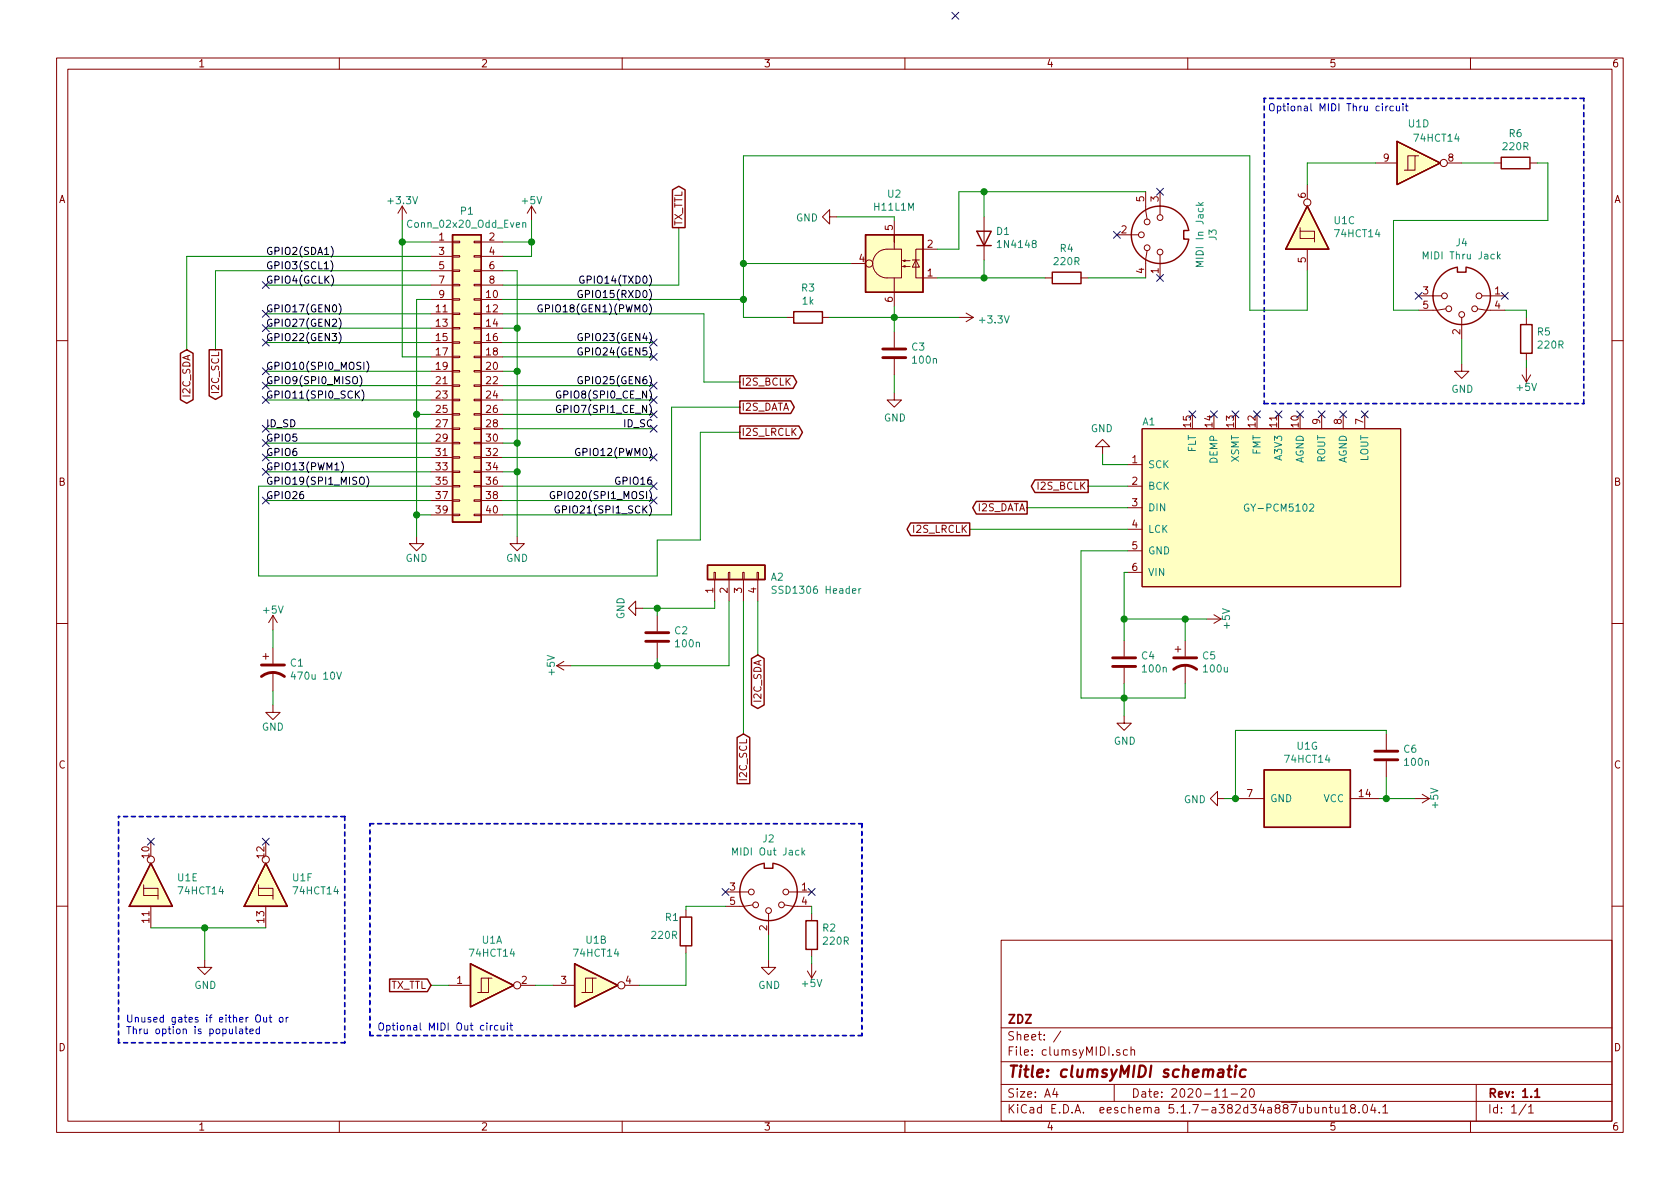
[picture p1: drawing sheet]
EESchema Schematic File Version 4
EELAYER 30 0
EELAYER END
$Descr A4 11693 8268
encoding utf-8
Sheet 1 1
Title "clumsyMIDI schematic"
Date "2020-11-20"
Rev "1.1"
Comp "ZDZ"
Comment1 ""
Comment2 ""
Comment3 ""
Comment4 ""
$EndDescr
$Comp
L power:+5V #PWR01
U 1 1
P 3700 1525
F 0 "#PWR01" H 3700 1375 50  0001 C CNN
F 1 "+5V" H 3700 1665 50  0000 C CNN
F 2 "" H 3700 1525 50  0000 C CNN
F 3 "" H 3700 1525 50  0000 C CNN
	1    3700 1525
	1    0    0    -1  
$EndComp
Wire Wire Line
	3700 1525 3700 1675
Wire Wire Line
	3700 1675 3500 1675
Wire Wire Line
	3700 1775 3500 1775
Connection ~ 3700 1675
$Comp
L power:GND #PWR02
U 1 1
P 3600 3725
F 0 "#PWR02" H 3600 3475 50  0001 C CNN
F 1 "GND" H 3600 3575 50  0000 C CNN
F 2 "" H 3600 3725 50  0000 C CNN
F 3 "" H 3600 3725 50  0000 C CNN
	1    3600 3725
	1    0    0    -1  
$EndComp
Wire Wire Line
	3600 1875 3600 2275
Wire Wire Line
	3600 3275 3500 3275
Wire Wire Line
	3600 3075 3500 3075
Connection ~ 3600 3275
Wire Wire Line
	3600 2575 3500 2575
Connection ~ 3600 3075
Wire Wire Line
	3600 2275 3500 2275
Connection ~ 3600 2575
$Comp
L power:GND #PWR03
U 1 1
P 2900 3725
F 0 "#PWR03" H 2900 3475 50  0001 C CNN
F 1 "GND" H 2900 3575 50  0000 C CNN
F 2 "" H 2900 3725 50  0000 C CNN
F 3 "" H 2900 3725 50  0000 C CNN
	1    2900 3725
	1    0    0    -1  
$EndComp
Wire Wire Line
	2900 3575 3000 3575
Wire Wire Line
	2900 2075 2900 2875
Wire Wire Line
	2900 2875 3000 2875
Connection ~ 2900 3575
Connection ~ 2800 1675
Wire Wire Line
	2800 2475 3000 2475
Wire Wire Line
	2800 1675 3000 1675
Wire Wire Line
	2800 1525 2800 1675
$Comp
L power:+3.3V #PWR04
U 1 1
P 2800 1525
F 0 "#PWR04" H 2800 1375 50  0001 C CNN
F 1 "+3.3V" H 2800 1665 50  0000 C CNN
F 2 "" H 2800 1525 50  0000 C CNN
F 3 "" H 2800 1525 50  0000 C CNN
	1    2800 1525
	1    0    0    -1  
$EndComp
Wire Wire Line
	2900 2075 3000 2075
Connection ~ 2900 2875
Wire Wire Line
	1850 1975 3000 1975
Wire Wire Line
	3000 2175 1850 2175
Wire Wire Line
	1850 2275 3000 2275
Wire Wire Line
	1850 2375 3000 2375
Wire Wire Line
	3000 2575 1850 2575
Wire Wire Line
	1850 2675 3000 2675
Wire Wire Line
	1850 2775 3000 2775
Wire Wire Line
	3000 2975 1850 2975
Wire Wire Line
	1850 3075 3000 3075
Wire Wire Line
	1850 3175 3000 3175
Wire Wire Line
	3000 3275 1850 3275
Wire Wire Line
	1850 3475 3000 3475
Wire Wire Line
	3500 3375 4550 3375
Wire Wire Line
	3500 3475 4550 3475
Wire Wire Line
	3500 2875 4550 2875
Wire Wire Line
	3500 2975 4550 2975
Wire Wire Line
	3500 2675 4550 2675
Wire Wire Line
	3500 2775 4550 2775
Wire Wire Line
	3500 2375 4550 2375
Wire Wire Line
	3500 2475 4550 2475
Wire Wire Line
	3500 3175 4550 3175
Text Label 1850 1775 0    50   ~ 0
GPIO2(SDA1)
Text Label 1850 1875 0    50   ~ 0
GPIO3(SCL1)
Text Label 1850 1975 0    50   ~ 0
GPIO4(GCLK)
Text Label 1850 2175 0    50   ~ 0
GPIO17(GEN0)
Text Label 1850 2275 0    50   ~ 0
GPIO27(GEN2)
Text Label 1850 2375 0    50   ~ 0
GPIO22(GEN3)
Text Label 1850 2575 0    50   ~ 0
GPIO10(SPI0_MOSI)
Text Label 1850 2675 0    50   ~ 0
GPIO9(SPI0_MISO)
Text Label 1850 2775 0    50   ~ 0
GPIO11(SPI0_SCK)
Text Label 1850 2975 0    50   ~ 0
ID_SD
Text Label 1850 3075 0    50   ~ 0
GPIO5
Text Label 1850 3175 0    50   ~ 0
GPIO6
Text Label 1850 3275 0    50   ~ 0
GPIO13(PWM1)
Text Label 1850 3375 0    50   ~ 0
GPIO19(SPI1_MISO)
Text Label 1850 3475 0    50   ~ 0
GPIO26
Text Label 4550 3475 2    50   ~ 0
GPIO20(SPI1_MOSI)
Text Label 4550 3375 2    50   ~ 0
GPIO16
Text Label 4550 3175 2    50   ~ 0
GPIO12(PWM0)
Text Label 4550 2975 2    50   ~ 0
ID_SC
Text Label 4550 2875 2    50   ~ 0
GPIO7(SPI1_CE_N)
Text Label 4550 2775 2    50   ~ 0
GPIO8(SPI0_CE_N)
Text Label 4550 2675 2    50   ~ 0
GPIO25(GEN6)
Text Label 4550 2475 2    50   ~ 0
GPIO24(GEN5)
Text Label 4550 2375 2    50   ~ 0
GPIO23(GEN4)
Text Label 4550 2175 2    50   ~ 0
GPIO18(GEN1)(PWM0)
Text Label 4550 2075 2    50   ~ 0
GPIO15(RXD0)
Text Label 4550 1975 2    50   ~ 0
GPIO14(TXD0)
Wire Wire Line
	3600 1875 3500 1875
Connection ~ 3600 2275
$Comp
L Connector_Generic:Conn_02x20_Odd_Even P1
U 1 1
P 3200 2575
F 0 "P1" H 3250 3692 50  0000 C CNN
F 1 "Conn_02x20_Odd_Even" H 3250 3601 50  0000 C CNN
F 2 "Connector_PinSocket_2.54mm:PinSocket_2x20_P2.54mm_Vertical" H -1650 1625 50  0001 C CNN
F 3 "" H -1650 1625 50  0001 C CNN
	1    3200 2575
	1    0    0    -1  
$EndComp
Text Label 4550 3575 2    50   ~ 0
GPIO21(SPI1_SCK)
Wire Wire Line
	3700 1675 3700 1775
Wire Wire Line
	3600 3275 3600 3725
Wire Wire Line
	3600 3075 3600 3275
Wire Wire Line
	3600 2575 3600 3075
Wire Wire Line
	2900 3575 2900 3725
Wire Wire Line
	2800 1675 2800 2475
Wire Wire Line
	2900 2875 2900 3575
Wire Wire Line
	3600 2275 3600 2575
NoConn ~ 4550 2975
NoConn ~ 1850 2975
$Comp
L Device:D D1
U 1 1
P 6850 1650
F 0 "D1" V 6896 1570 50  0000 R CNN
F 1 "1N4148" V 6805 1570 50  0000 R CNN
F 2 "Diode_THT:D_DO-35_SOD27_P7.62mm_Horizontal" H 6850 1650 50  0001 C CNN
F 3 "~" H 6850 1650 50  0001 C CNN
	1    6850 1650
	0    -1   -1   0   
$EndComp
$Comp
L Isolator:H11L1 U2
U 1 1
P 6225 1825
F 0 "U2" H 6225 1344 50  0000 C CNN
F 1 "H11L1M" H 6225 1435 50  0000 C CNN
F 2 "Package_DIP:DIP-6_W7.62mm" H 6135 1825 50  0001 C CNN
F 3 "" H 6135 1825 50  0001 C CNN
	1    6225 1825
	-1   0    0    1   
$EndComp
$Comp
L Device:R R3
U 1 1
P 5625 2200
F 0 "R3" V 5418 2200 50  0000 C CNN
F 1 "1k" V 5509 2200 50  0000 C CNN
F 2 "Resistor_THT:R_Axial_DIN0207_L6.3mm_D2.5mm_P7.62mm_Horizontal" V 5555 2200 50  0001 C CNN
F 3 "~" H 5625 2200 50  0001 C CNN
	1    5625 2200
	0    1    1    0   
$EndComp
$Comp
L Device:C C3
U 1 1
P 6225 2450
F 0 "C3" H 6340 2496 50  0000 L CNN
F 1 "100n" H 6340 2405 50  0000 L CNN
F 2 "Capacitor_THT:C_Rect_L7.0mm_W2.0mm_P5.00mm" H 6263 2300 50  0001 C CNN
F 3 "~" H 6225 2450 50  0001 C CNN
	1    6225 2450
	1    0    0    -1  
$EndComp
Wire Wire Line
	6675 1725 6525 1725
Wire Wire Line
	6850 1800 6850 1925
$Comp
L power:GND #PWR011
U 1 1
P 5825 1500
F 0 "#PWR011" H 5825 1250 50  0001 C CNN
F 1 "GND" V 5830 1372 50  0000 R CNN
F 2 "" H 5825 1500 50  0001 C CNN
F 3 "" H 5825 1500 50  0001 C CNN
	1    5825 1500
	0    1    1    0   
$EndComp
Wire Wire Line
	5825 1500 6225 1500
Wire Wire Line
	6225 1500 6225 1525
$Comp
L power:+3.3V #PWR014
U 1 1
P 6675 2200
F 0 "#PWR014" H 6675 2050 50  0001 C CNN
F 1 "+3.3V" V 6690 2328 50  0000 L CNN
F 2 "" H 6675 2200 50  0001 C CNN
F 3 "" H 6675 2200 50  0001 C CNN
	1    6675 2200
	0    1    1    0   
$EndComp
Wire Wire Line
	6225 2200 6225 2125
Wire Wire Line
	6225 2200 6675 2200
$Comp
L power:GND #PWR013
U 1 1
P 6225 2725
F 0 "#PWR013" H 6225 2475 50  0001 C CNN
F 1 "GND" H 6230 2552 50  0000 C CNN
F 2 "" H 6225 2725 50  0001 C CNN
F 3 "" H 6225 2725 50  0001 C CNN
	1    6225 2725
	1    0    0    -1  
$EndComp
Wire Wire Line
	6225 2300 6225 2200
Connection ~ 6225 2200
Wire Wire Line
	6225 2600 6225 2725
Wire Wire Line
	5175 2075 5175 1825
Wire Wire Line
	5175 1825 5925 1825
Wire Wire Line
	3500 2075 5175 2075
Wire Wire Line
	5775 2200 6225 2200
Wire Wire Line
	5475 2200 5175 2200
Wire Wire Line
	5175 2200 5175 2075
Connection ~ 5175 2075
$Comp
L Device:R R4
U 1 1
P 7425 1925
F 0 "R4" V 7218 1925 50  0000 C CNN
F 1 "220R" V 7309 1925 50  0000 C CNN
F 2 "Resistor_THT:R_Axial_DIN0207_L6.3mm_D2.5mm_P7.62mm_Horizontal" V 7355 1925 50  0001 C CNN
F 3 "~" H 7425 1925 50  0001 C CNN
	1    7425 1925
	0    1    1    0   
$EndComp
Wire Wire Line
	7275 1925 6850 1925
Wire Wire Line
	6850 1925 6525 1925
Connection ~ 6850 1925
$Comp
L Connector_Generic:Conn_01x04 A2
U 1 1
P 5075 3975
F 0 "A2" V 5039 3687 50  0000 R CNN
F 1 "SSD1306 Header" V 4948 3687 50  0000 R CNN
F 2 "clumsyMIDI:SSD1306_128_32" H 5075 3975 50  0001 C CNN
F 3 "~" H 5075 3975 50  0001 C CNN
	1    5075 3975
	0    -1   -1   0   
$EndComp
$Comp
L Device:C C4
U 1 1
P 7825 4600
F 0 "C4" H 7940 4646 50  0000 L CNN
F 1 "100n" H 7940 4555 50  0000 L CNN
F 2 "Capacitor_THT:C_Rect_L7.0mm_W2.0mm_P5.00mm" H 7863 4450 50  0001 C CNN
F 3 "~" H 7825 4600 50  0001 C CNN
	1    7825 4600
	1    0    0    -1  
$EndComp
$Comp
L Device:CP1 C1
U 1 1
P 1900 4650
F 0 "C1" H 2015 4696 50  0000 L CNN
F 1 "470u 10V" H 2015 4605 50  0000 L CNN
F 2 "Capacitor_THT:CP_Radial_D8.0mm_P3.50mm" H 1900 4650 50  0001 C CNN
F 3 "~" H 1900 4650 50  0001 C CNN
	1    1900 4650
	1    0    0    -1  
$EndComp
$Comp
L power:+5V #PWR06
U 1 1
P 1900 4375
F 0 "#PWR06" H 1900 4225 50  0001 C CNN
F 1 "+5V" H 1900 4515 50  0000 C CNN
F 2 "" H 1900 4375 50  0000 C CNN
F 3 "" H 1900 4375 50  0000 C CNN
	1    1900 4375
	1    0    0    -1  
$EndComp
$Comp
L power:GND #PWR07
U 1 1
P 1900 4900
F 0 "#PWR07" H 1900 4650 50  0001 C CNN
F 1 "GND" H 1900 4750 50  0000 C CNN
F 2 "" H 1900 4900 50  0000 C CNN
F 3 "" H 1900 4900 50  0000 C CNN
	1    1900 4900
	1    0    0    -1  
$EndComp
Wire Wire Line
	1900 4900 1900 4800
Wire Wire Line
	1900 4500 1900 4375
Text GLabel 1500 2425 3    50   Output ~ 0
I2C_SCL
Text GLabel 1300 2425 3    50   BiDi ~ 0
I2C_SDA
Wire Wire Line
	1300 1775 3000 1775
Wire Wire Line
	1300 1775 1300 2425
Wire Wire Line
	1500 1875 1500 2425
Wire Wire Line
	1500 1875 3000 1875
$Comp
L power:GND #PWR09
U 1 1
P 4475 4225
F 0 "#PWR09" H 4475 3975 50  0001 C CNN
F 1 "GND" H 4475 4075 50  0000 C CNN
F 2 "" H 4475 4225 50  0000 C CNN
F 3 "" H 4475 4225 50  0000 C CNN
	1    4475 4225
	0    1    1    0   
$EndComp
Wire Wire Line
	4975 4175 4975 4225
Wire Wire Line
	4975 4225 4575 4225
Wire Wire Line
	5075 4175 5075 4625
Wire Wire Line
	5075 4625 4575 4625
Wire Wire Line
	4575 4625 4575 4575
Wire Wire Line
	4575 4275 4575 4225
Connection ~ 4575 4225
Wire Wire Line
	4575 4225 4475 4225
$Comp
L power:+5V #PWR08
U 1 1
P 3975 4625
F 0 "#PWR08" H 3975 4475 50  0001 C CNN
F 1 "+5V" H 3975 4765 50  0000 C CNN
F 2 "" H 3975 4625 50  0000 C CNN
F 3 "" H 3975 4625 50  0000 C CNN
	1    3975 4625
	0    -1   -1   0   
$EndComp
Connection ~ 4575 4625
Text GLabel 5175 5100 3    50   Input ~ 0
I2C_SCL
Text GLabel 5275 4550 3    50   BiDi ~ 0
I2C_SDA
Text GLabel 5150 2650 2    50   Output ~ 0
I2S_BCLK
Text GLabel 5150 3000 2    50   Output ~ 0
I2S_LRCLK
Wire Wire Line
	4900 2175 4900 2650
Wire Wire Line
	4900 2650 5150 2650
Wire Wire Line
	3500 2175 4900 2175
Wire Wire Line
	5150 2825 4675 2825
Wire Wire Line
	4675 2825 4675 3575
Wire Wire Line
	3500 3575 4675 3575
Wire Wire Line
	1800 3375 1800 4000
Wire Wire Line
	1800 4000 4575 4000
Wire Wire Line
	4575 4000 4575 3750
Wire Wire Line
	4575 3750 4875 3750
Wire Wire Line
	4875 3750 4875 3000
Wire Wire Line
	4875 3000 5150 3000
Wire Wire Line
	1800 3375 3000 3375
NoConn ~ 1850 1975
NoConn ~ 1850 2175
NoConn ~ 1850 2275
NoConn ~ 1850 2375
NoConn ~ 1850 2575
NoConn ~ 1850 2675
NoConn ~ 1850 2775
NoConn ~ 1850 3475
NoConn ~ 1850 3275
NoConn ~ 1850 3175
NoConn ~ 1850 3075
NoConn ~ 4550 2375
NoConn ~ 4550 2475
NoConn ~ 4550 2675
NoConn ~ 4550 2775
NoConn ~ 4550 2875
NoConn ~ 4550 3175
NoConn ~ 4550 3375
NoConn ~ 4550 3475
$Comp
L Device:CP1 C5
U 1 1
P 8250 4600
F 0 "C5" H 8365 4646 50  0000 L CNN
F 1 "100u" H 8365 4555 50  0000 L CNN
F 2 "Capacitor_THT:CP_Radial_D6.3mm_P2.50mm" H 8250 4600 50  0001 C CNN
F 3 "~" H 8250 4600 50  0001 C CNN
	1    8250 4600
	1    0    0    -1  
$EndComp
$Comp
L power:+5V #PWR017
U 1 1
P 8400 4300
F 0 "#PWR017" H 8400 4150 50  0001 C CNN
F 1 "+5V" H 8400 4440 50  0000 C CNN
F 2 "" H 8400 4300 50  0000 C CNN
F 3 "" H 8400 4300 50  0000 C CNN
	1    8400 4300
	0    1    1    0   
$EndComp
Wire Wire Line
	8250 4300 8250 4450
Wire Wire Line
	7825 4450 7825 4300
Connection ~ 7825 4300
Wire Wire Line
	7825 4300 8250 4300
Wire Wire Line
	7825 4750 7825 4850
Wire Wire Line
	8250 4850 8250 4750
$Comp
L power:GND #PWR016
U 1 1
P 7825 4975
F 0 "#PWR016" H 7825 4725 50  0001 C CNN
F 1 "GND" H 7830 4802 50  0000 C CNN
F 2 "" H 7825 4975 50  0001 C CNN
F 3 "" H 7825 4975 50  0001 C CNN
	1    7825 4975
	1    0    0    -1  
$EndComp
Wire Wire Line
	5275 4175 5275 4550
Wire Wire Line
	5175 4175 5175 5100
Wire Wire Line
	3975 4625 4575 4625
$Comp
L gy-pcm5102:GY-PCM5102 A1
U 1 1
P 8850 3525
F 0 "A1" H 7950 4125 50  0000 L CNN
F 1 "GY-PCM5102" H 8650 3525 50  0000 L CNN
F 2 "clumsyMIDI:GY-PCM5102" H 8150 3425 50  0001 C CNN
F 3 "" H 8150 3425 50  0001 C CNN
	1    8850 3525
	1    0    0    -1  
$EndComp
Wire Wire Line
	7825 4300 7825 3975
Wire Wire Line
	7825 3975 7850 3975
Connection ~ 7825 4850
Wire Wire Line
	8250 4300 8400 4300
Connection ~ 8250 4300
Wire Wire Line
	7825 4850 8250 4850
Wire Wire Line
	7825 4850 7825 4975
Wire Wire Line
	7825 4850 7525 4850
Wire Wire Line
	7525 4850 7525 3825
Wire Wire Line
	7525 3825 7850 3825
Text GLabel 7575 3375 0    50   Output ~ 0
I2S_BCLK
Text GLabel 5150 2825 2    50   Output ~ 0
I2S_DATA
Text GLabel 7150 3525 0    50   Output ~ 0
I2S_DATA
Text GLabel 6750 3675 0    50   Output ~ 0
I2S_LRCLK
Wire Wire Line
	6750 3675 7850 3675
Wire Wire Line
	7850 3525 7150 3525
Wire Wire Line
	7575 3375 7850 3375
$Comp
L power:GND #PWR015
U 1 1
P 7675 3150
F 0 "#PWR015" H 7675 2900 50  0001 C CNN
F 1 "GND" H 7680 2977 50  0000 C CNN
F 2 "" H 7675 3150 50  0001 C CNN
F 3 "" H 7675 3150 50  0001 C CNN
	1    7675 3150
	-1   0    0    1   
$EndComp
Wire Wire Line
	7675 3150 7675 3225
Wire Wire Line
	7675 3225 7850 3225
NoConn ~ 9050 2875
NoConn ~ 9200 2875
NoConn ~ 9350 2875
NoConn ~ 9500 2875
NoConn ~ 8900 2875
NoConn ~ 8750 2875
NoConn ~ 8600 2875
NoConn ~ 8450 2875
NoConn ~ 8300 2875
$Comp
L 74xx:74HC14 U1
U 1 1
P 3425 6850
F 0 "U1" H 3425 7167 50  0000 C CNN
F 1 "74HCT14" H 3425 7076 50  0000 C CNN
F 2 "Package_DIP:DIP-14_W7.62mm" H 3425 6850 50  0001 C CNN
F 3 "http://www.ti.com/lit/gpn/sn74HC14" H 3425 6850 50  0001 C CNN
	1    3425 6850
	1    0    0    -1  
$EndComp
$Comp
L 74xx:74HC14 U1
U 2 1
P 4150 6850
F 0 "U1" H 4150 7167 50  0000 C CNN
F 1 "74HCT14" H 4150 7076 50  0000 C CNN
F 2 "Package_DIP:DIP-14_W7.62mm" H 4150 6850 50  0001 C CNN
F 3 "http://www.ti.com/lit/gpn/sn74HC14" H 4150 6850 50  0001 C CNN
	2    4150 6850
	1    0    0    -1  
$EndComp
$Comp
L 74xx:74HC14 U1
U 3 1
P 9100 1575
F 0 "U1" V 9146 1395 50  0000 R CNN
F 1 "74HCT14" V 9055 1395 50  0000 R CNN
F 2 "Package_DIP:DIP-14_W7.62mm" H 9100 1575 50  0001 C CNN
F 3 "http://www.ti.com/lit/gpn/sn74HC14" H 9100 1575 50  0001 C CNN
	3    9100 1575
	0    -1   -1   0   
$EndComp
$Comp
L 74xx:74HC14 U1
U 4 1
P 9875 1125
F 0 "U1" H 9875 1400 50  0000 C CNN
F 1 "74HCT14" H 10000 1300 50  0000 C CNN
F 2 "Package_DIP:DIP-14_W7.62mm" H 9875 1125 50  0001 C CNN
F 3 "http://www.ti.com/lit/gpn/sn74HC14" H 9875 1125 50  0001 C CNN
	4    9875 1125
	1    0    0    -1  
$EndComp
$Comp
L 74xx:74HC14 U1
U 5 1
P 1050 6150
F 0 "U1" V 1096 5970 50  0000 R CNN
F 1 "74HCT14" V 1005 5970 50  0000 R CNN
F 2 "Package_DIP:DIP-14_W7.62mm" H 1050 6150 50  0001 C CNN
F 3 "http://www.ti.com/lit/gpn/sn74HC14" H 1050 6150 50  0001 C CNN
	5    1050 6150
	0    -1   -1   0   
$EndComp
$Comp
L 74xx:74HC14 U1
U 6 1
P 1850 6150
F 0 "U1" V 1896 5970 50  0000 R CNN
F 1 "74HCT14" V 1805 5970 50  0000 R CNN
F 2 "Package_DIP:DIP-14_W7.62mm" H 1850 6150 50  0001 C CNN
F 3 "http://www.ti.com/lit/gpn/sn74HC14" H 1850 6150 50  0001 C CNN
	6    1850 6150
	0    -1   -1   0   
$EndComp
$Comp
L 74xx:74HC14 U1
U 7 1
P 9100 5550
F 0 "U1" V 8733 5550 50  0000 C CNN
F 1 "74HCT14" V 8824 5550 50  0000 C CNN
F 2 "Package_DIP:DIP-14_W7.62mm" H 9100 5550 50  0001 C CNN
F 3 "http://www.ti.com/lit/gpn/sn74HC14" H 9100 5550 50  0001 C CNN
	7    9100 5550
	0    1    1    0   
$EndComp
$Comp
L Device:C C6
U 1 1
P 9650 5250
F 0 "C6" H 9765 5296 50  0000 L CNN
F 1 "100n" H 9765 5205 50  0000 L CNN
F 2 "Capacitor_THT:C_Rect_L7.0mm_W2.0mm_P5.00mm" H 9688 5100 50  0001 C CNN
F 3 "~" H 9650 5250 50  0001 C CNN
	1    9650 5250
	1    0    0    -1  
$EndComp
Wire Wire Line
	8600 5550 8600 5075
Wire Wire Line
	8600 5075 9650 5075
Wire Wire Line
	9650 5075 9650 5100
Wire Wire Line
	9650 5400 9650 5550
Wire Wire Line
	9650 5550 9600 5550
$Comp
L power:+5V #PWR020
U 1 1
P 9850 5550
F 0 "#PWR020" H 9850 5400 50  0001 C CNN
F 1 "+5V" H 9850 5690 50  0000 C CNN
F 2 "" H 9850 5550 50  0000 C CNN
F 3 "" H 9850 5550 50  0000 C CNN
	1    9850 5550
	0    1    1    0   
$EndComp
$Comp
L power:GND #PWR018
U 1 1
P 8525 5550
F 0 "#PWR018" H 8525 5300 50  0001 C CNN
F 1 "GND" V 8530 5422 50  0000 R CNN
F 2 "" H 8525 5550 50  0001 C CNN
F 3 "" H 8525 5550 50  0001 C CNN
	1    8525 5550
	0    1    1    0   
$EndComp
Wire Wire Line
	8525 5550 8600 5550
Connection ~ 8600 5550
Text GLabel 4725 1575 1    50   Output ~ 0
TX_TTL
Wire Wire Line
	4725 1975 4725 1575
Wire Wire Line
	3500 1975 4725 1975
Connection ~ 5175 1825
$Comp
L Connector:DIN-5_180degree J2
U 1 1
P 5350 6200
F 0 "J2" H 5350 5833 50  0000 C CNN
F 1 "MIDI Out Jack" H 5350 5924 50  0000 C CNN
F 2 "clumsyMIDI:MultiDIN5" H 5350 6200 50  0001 C CNN
F 3 "" H 5350 6200 50  0001 C CNN
	1    5350 6200
	-1   0    0    1   
$EndComp
$Comp
L Connector:DIN-5_180degree J4
U 1 1
P 10175 2050
F 0 "J4" H 10175 1683 50  0000 C CNN
F 1 "MIDI Thru Jack" H 10175 1774 50  0000 C CNN
F 2 "Connector_PinHeader_2.54mm:PinHeader_1x05_P2.54mm_Vertical" H 10175 2050 50  0001 C CNN
F 3 "" H 10175 2050 50  0001 C CNN
	1    10175 2050
	-1   0    0    1   
$EndComp
$Comp
L Device:R R6
U 1 1
P 10550 1125
F 0 "R6" V 10343 1125 50  0000 C CNN
F 1 "220R" V 10434 1125 50  0000 C CNN
F 2 "Resistor_THT:R_Axial_DIN0207_L6.3mm_D2.5mm_P7.62mm_Horizontal" V 10480 1125 50  0001 C CNN
F 3 "~" H 10550 1125 50  0001 C CNN
	1    10550 1125
	0    1    1    0   
$EndComp
Wire Wire Line
	10175 1125 10400 1125
$Comp
L power:+5V #PWR019
U 1 1
P 10625 2550
F 0 "#PWR019" H 10625 2400 50  0001 C CNN
F 1 "+5V" H 10625 2690 50  0000 C CNN
F 2 "" H 10625 2550 50  0000 C CNN
F 3 "" H 10625 2550 50  0000 C CNN
	1    10625 2550
	-1   0    0    1   
$EndComp
$Comp
L Device:R R5
U 1 1
P 10625 2350
F 0 "R5" H 10555 2304 50  0000 R CNN
F 1 "220R" H 10555 2395 50  0000 R CNN
F 2 "Resistor_THT:R_Axial_DIN0207_L6.3mm_D2.5mm_P7.62mm_Horizontal" V 10555 2350 50  0001 C CNN
F 3 "~" H 10625 2350 50  0001 C CNN
	1    10625 2350
	-1   0    0    1   
$EndComp
Wire Wire Line
	10625 2550 10625 2500
$Comp
L power:GND #PWR021
U 1 1
P 10175 2525
F 0 "#PWR021" H 10175 2275 50  0001 C CNN
F 1 "GND" H 10180 2352 50  0000 C CNN
F 2 "" H 10175 2525 50  0001 C CNN
F 3 "" H 10175 2525 50  0001 C CNN
	1    10175 2525
	1    0    0    -1  
$EndComp
NoConn ~ 10475 2050
Wire Wire Line
	10700 1125 10775 1125
Wire Wire Line
	10775 1125 10775 1525
Wire Wire Line
	10775 1525 9700 1525
Wire Wire Line
	9100 2150 9100 1875
Wire Wire Line
	9100 1275 9100 1125
Wire Wire Line
	9100 1125 9575 1125
Wire Wire Line
	9100 2150 8700 2150
Wire Wire Line
	8700 2150 8700 1075
Wire Wire Line
	8700 1075 5175 1075
Wire Wire Line
	5175 1075 5175 1825
$Comp
L power:+5V #PWR010
U 1 1
P 5650 6700
F 0 "#PWR010" H 5650 6550 50  0001 C CNN
F 1 "+5V" H 5650 6840 50  0000 C CNN
F 2 "" H 5650 6700 50  0000 C CNN
F 3 "" H 5650 6700 50  0000 C CNN
	1    5650 6700
	-1   0    0    1   
$EndComp
$Comp
L Device:R R2
U 1 1
P 5650 6500
F 0 "R2" H 5580 6454 50  0000 R CNN
F 1 "220R" H 5580 6545 50  0000 R CNN
F 2 "Resistor_THT:R_Axial_DIN0207_L6.3mm_D2.5mm_P7.62mm_Horizontal" V 5580 6500 50  0001 C CNN
F 3 "~" H 5650 6500 50  0001 C CNN
	1    5650 6500
	-1   0    0    1   
$EndComp
Wire Wire Line
	5650 6350 5650 6300
Wire Wire Line
	5650 6700 5650 6650
$Comp
L power:GND #PWR012
U 1 1
P 5350 6675
F 0 "#PWR012" H 5350 6425 50  0001 C CNN
F 1 "GND" H 5355 6502 50  0000 C CNN
F 2 "" H 5350 6675 50  0001 C CNN
F 3 "" H 5350 6675 50  0001 C CNN
	1    5350 6675
	1    0    0    -1  
$EndComp
Text GLabel 3000 6850 0    50   Input ~ 0
TX_TTL
$Comp
L power:GND #PWR05
U 1 1
P 1425 6675
F 0 "#PWR05" H 1425 6425 50  0001 C CNN
F 1 "GND" H 1430 6502 50  0000 C CNN
F 2 "" H 1425 6675 50  0001 C CNN
F 3 "" H 1425 6675 50  0001 C CNN
	1    1425 6675
	1    0    0    -1  
$EndComp
Wire Wire Line
	1050 6450 1425 6450
Wire Wire Line
	1425 6450 1425 6675
Wire Wire Line
	1425 6450 1850 6450
Connection ~ 1425 6450
NoConn ~ 1850 5850
NoConn ~ 1050 5850
Wire Wire Line
	3000 6850 3125 6850
$Comp
L Device:R R1
U 1 1
P 4775 6475
F 0 "R1" H 4625 6575 50  0000 L CNN
F 1 "220R" H 4525 6450 50  0000 L CNN
F 2 "Resistor_THT:R_Axial_DIN0207_L6.3mm_D2.5mm_P7.62mm_Horizontal" V 4705 6475 50  0001 C CNN
F 3 "~" H 4775 6475 50  0001 C CNN
	1    4775 6475
	1    0    0    -1  
$EndComp
Wire Wire Line
	4775 6850 4775 6625
Wire Wire Line
	3725 6850 3850 6850
Wire Wire Line
	4450 6850 4775 6850
Wire Notes Line width 12
	6000 5725 6000 7200
Wire Notes Line width 12
	6000 7200 2575 7200
Wire Notes Line width 12
	2575 7200 2575 5725
Wire Notes Line width 12
	2575 5725 6000 5725
Text Notes 2625 7175 0    50   ~ 0
Optional MIDI Out circuit
Wire Notes Line width 12
	11025 2800 11025 675 
Wire Notes Line width 12
	11025 675  8800 675 
Wire Notes Line width 12
	8800 675  8800 2800
Wire Notes Line width 12
	8800 2800 11025 2800
Text Notes 8825 775  0    50   ~ 0
Optional MIDI Thru circuit
Wire Notes Line width 12
	2400 5675 825  5675
Text Notes 875  7200 0    50   ~ 0
Unused gates if either Out or\nThru option is populated\n
Wire Notes Line width 12
	2400 7250 825  7250
Wire Notes Line width 12
	2400 5675 2400 7250
Wire Notes Line width 12
	825  7250 825  5675
$Comp
L Device:C C2
U 1 1
P 4575 4425
F 0 "C2" H 4690 4471 50  0000 L CNN
F 1 "100n" H 4690 4380 50  0000 L CNN
F 2 "Capacitor_THT:C_Rect_L7.0mm_W2.0mm_P5.00mm" H 4613 4275 50  0001 C CNN
F 3 "~" H 4575 4425 50  0001 C CNN
	1    4575 4425
	1    0    0    -1  
$EndComp
Wire Wire Line
	9850 5550 9650 5550
Connection ~ 9650 5550
NoConn ~ 5650 6200
NoConn ~ 6650 100 
Wire Wire Line
	4775 6325 4775 6300
Wire Wire Line
	4775 6300 5050 6300
NoConn ~ 5050 6200
Wire Wire Line
	5350 6500 5350 6675
Wire Wire Line
	10625 2200 10625 2150
Wire Wire Line
	10625 2150 10475 2150
NoConn ~ 9875 2050
Wire Wire Line
	9700 2150 9875 2150
Wire Wire Line
	9700 1525 9700 2150
Wire Wire Line
	10175 2525 10175 2350
$Comp
L Connector:DIN-5_180degree J3
U 1 1
P 8075 1625
F 0 "J3" H 8075 1258 50  0000 C CNN
F 1 "MIDI In Jack" H 8075 1349 50  0000 C CNN
F 2 "clumsyMIDI:MultiDIN5" H 8075 1625 50  0001 C CNN
F 3 "" H 8075 1625 50  0001 C CNN
	1    8075 1625
	0    -1   -1   0   
$EndComp
Wire Wire Line
	7575 1925 7975 1925
Wire Wire Line
	7975 1325 6850 1325
Wire Wire Line
	6675 1325 6675 1725
Wire Wire Line
	6850 1325 6850 1500
Connection ~ 6850 1325
Wire Wire Line
	6850 1325 6675 1325
NoConn ~ 7775 1625
NoConn ~ 8075 1325
NoConn ~ 8075 1925
$EndSCHEMATC
